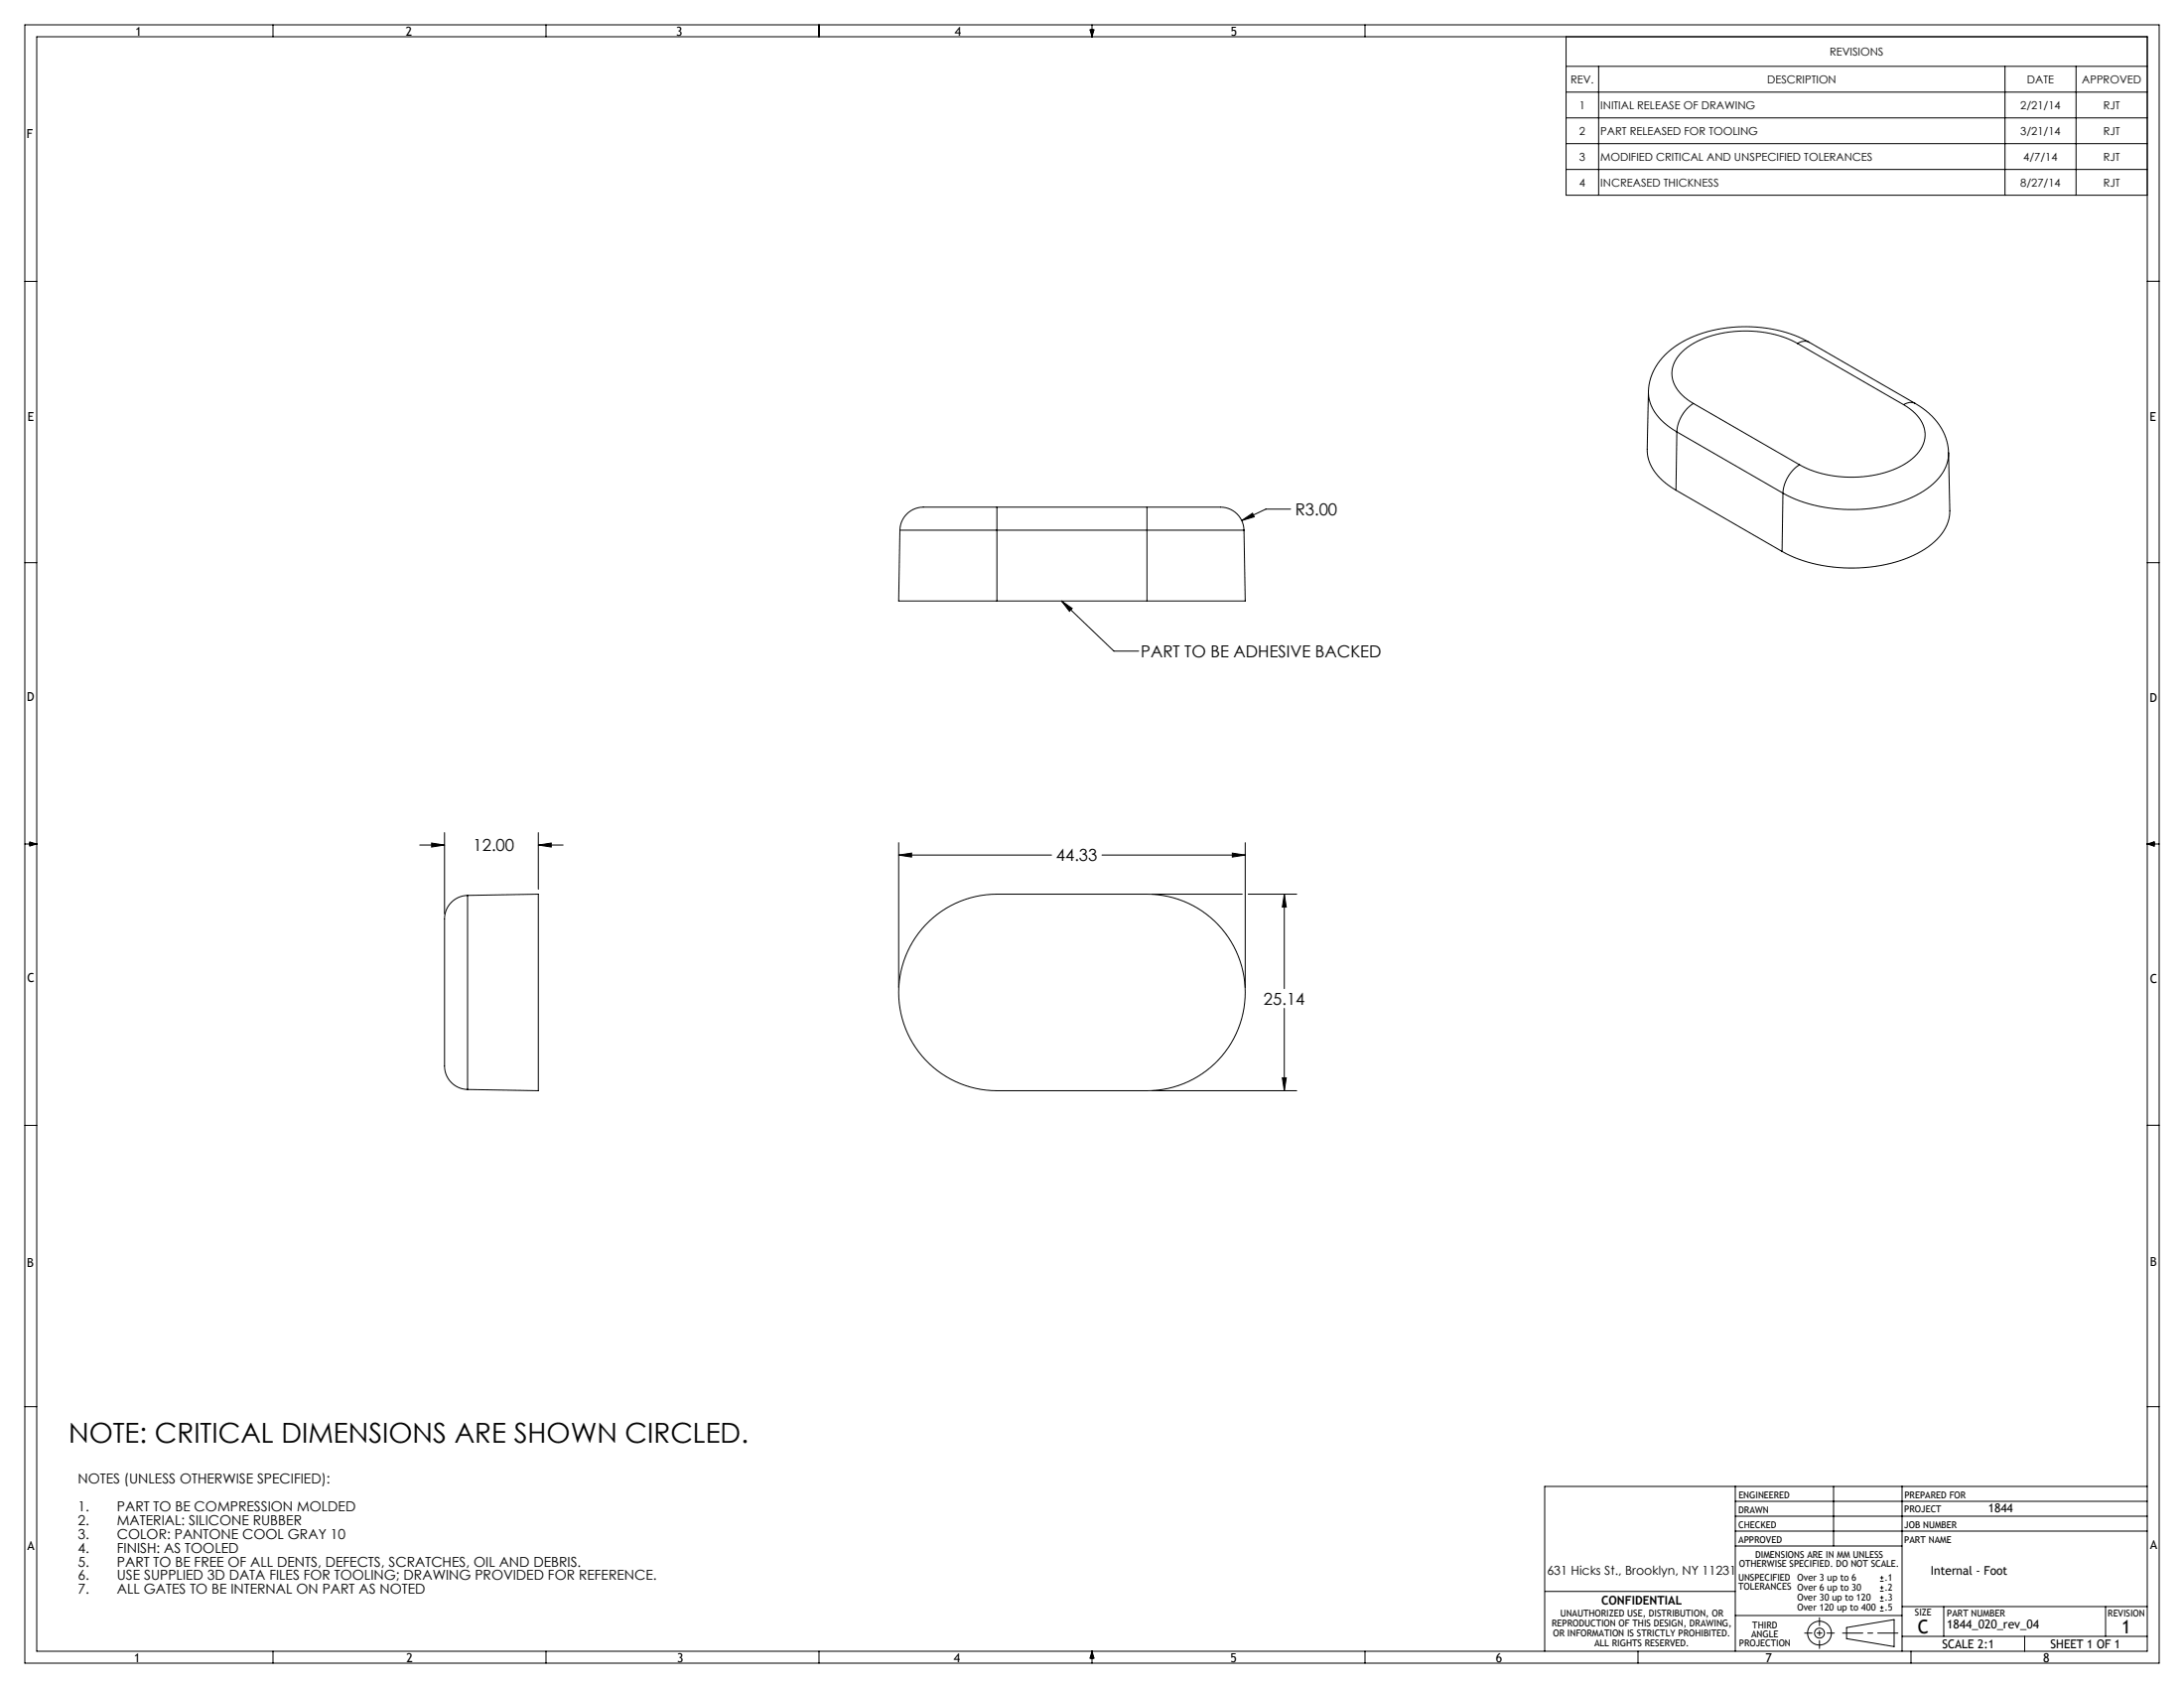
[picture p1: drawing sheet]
<svg xmlns="http://www.w3.org/2000/svg" width="559mm" height="432mm" viewBox="0 0 559 432" stroke-linecap="round" stroke-linejoin="round" font-family="sans-serif">
<g fill="none" stroke="#000" stroke-width=".25">
<path d="M6.3 6.4h546.1v419h-546.1zM9.4 9.4h540v413h-540zM69.8 6.4v3M139.7 6.4v3M209.5 6.4v3M278.9 7.6h1l-.5 1.8zM279.1 7.6l.3 1.8M279.4 6.4v3M279.7 7.6l-.3 1.8M349.2 6.4v3M400.7 9.4v40.5h148.7M400.7 17h148.7"/>
<path d="M409 17v32.9M513 17v32.9M531.2 17v32.9M400.7 30.2h148.7M400.7 36.8h148.7M400.7 23.6h148.7M400.7 43.3h148.7M6.3 72h3.1M549.4 72h3M459.9 87.8a29.1 29.1 0 0 0-27.4 .5 8.6 8.6 0 0 0-4.6 8.3 9.9 9.9 0 0 0 5.4 6.6M459.9 87.8l27.1 15.7M462.9 87.6a35.2 35.2 0 0 0-33.4 .4 14.7 14.7 0 0 0-7.7 12.7 12 12 0 0 0 6.3 9.2l.9 .6"/>
<path d="M462.9 87.6a2.93 2.93 0 0 0-3 .2M462.9 87.6l27.1 15.6M421.8 100.2l-.3 14.8a11.3 11.3 0 0 0 5.5 9.2l1.8 1.2M429 110.5l27.2 15.7M429 110.5l-.2 14.9M433.3 103.2a9.4 9.4 0 0 0-4.3 7.3M433.3 103.2l27.1 15.7M460.4 118.9a9.4 9.4 0 0 0-4.2 7.3M487 103.5a9.3 9.3 0 0 1 5.6 8 9.6 9.6 0 0 1-5.6 7.4 29.4 29.4 0 0 1-26.6 0M490 103.2a15.3 15.3 0 0 1 8.6 12.6M490 103.2a2.93 2.93 0 0 0-3 .3M498.6 115.8l.3 14.8a11.3 11.3 0 0 1-5.6 9.3 35.9 35.9 0 0 1-23 5.3 34.6 34.6 0 0 1-14.3-4.1"/>
<path d="M498.6 115.8a11.1 11.1 0 0 1-5.5 9.2 35.4 35.4 0 0 1-22.7 5.2 34.2 34.2 0 0 1-14.2-4M230.3 135.6l-.4 18.1h25.2M230.3 135.6h24.8M255.1 129.7h-12.9a34.8 34.8 0 0 0-7.9 .4 6 6 0 0 0-4 5.5M255.1 129.7v5.9M255.1 135.6v18.1M255.1 135.6h38.4M255.1 129.7h38.4M293.5 129.7h12.8a34.8 34.8 0 0 1 7.9 .4 6 6 0 0 1 4.1 5.5M293.5 129.7v5.9M293.5 135.6h24.8M293.5 135.6v18.1"/>
<path d="M317.7 133.2l2.8-1.9 .4 .9zM318.3 135.6l.3 18.1h-25.1M330.2 130.2h-6.3l-6.2 3M428.8 125.4l27.2 15.7M456.2 126.2l-.2 14.9M6.3 143.9h3.1M255.1 153.7h38.4M271.6 153.7l13.4 12.9h6.4M271.6 153.7l2.7 1.9-.7 .8zM549.4 143.9h3M6.3 215.9h3.1M7.6 215.4l1.8 .5-1.8 .5z"/>
<path d="M7.6 215.6l1.8 .3M9.4 215.9l-1.8 .3M107.4 216.2h6.3M110.4 215.7l3.3 .5-3.3 .5zM113.7 213v20.8M137.7 216.2l3.3-.5v1zM137.7 213v14.5M137.7 216.2h6.4M229.9 218.7l3.3-.5v1zM229.9 215.6v37M229.9 218.7h39.2M282 218.7h36.6"/>
<path d="M315.3 218.2l3.3 .5-3.3 .5zM318.6 215.6v37M549.4 215.9h3M549.4 215.9l1.8 .3M549.4 215.9l1.8-.6v1.2zM551.2 215.6l-1.8 .3M119.6 229l18.1-.3v50.3l-18.1-.3M119.6 229v49.7M119.6 229a6.3 6.3 0 0 0-5.9 7.4v30.4a34.8 34.8 0 0 0 .4 7.9 6 6 0 0 0 5.5 4M237.8 235.6a25.1 25.1 0 0 1 17.3-6.9h38.4a25.1 25.1 0 0 1 25.1 25.2 25.1 25.1 0 0 1-25.1 25.1h-38.4a25.1 25.1 0 0 1-23.4-15.8 25.1 25.1 0 0 1 6.1-27.6zM294.7 228.7h23.1M319.4 228.7h12.4"/>
<path d="M328.6 228.7l.5 3.3h-1zM328.6 228.7v24.2M328.6 257.9v21.1M294.7 279h37.1M328.1 275.7h1l-.5 3.3zM6.3 287.9h3.1M549.4 287.9h3M6.3 359.8h3.1M549.4 359.8h3M444 384h105.4M444 387.9h105.4M444 380.2v42.2"/>
<path d="M444 395.5h42.7M444 391.7h105.4M469.1 380.2v15.3M486.7 380.2v42.2M549.4 380.2h-154.2v42.2M395.3 407.1h48.7M444 413.3h42.7M472.5 416.3l12.1-2v6.9l-12.1-2zM481 404.5h.9M481 403.6h.9M481 407h.9M481 406.1h.9"/>
<path d="M481 409.6h.9M481 408.7h.9M481 412.1h.9M481 411.2h.9M481.5 403.2v.8M481.5 405.7v.9M481.5 408.2v.9M481.5 410.8v.9M486.7 418.6h62.7M486.7 411h62.7M497.3 411v7.6M518 418.6v3.8"/>
<path d="M538.7 411v7.6M69.8 422.4v3M139.7 422.4v3M209.5 422.4v3M279.4 422.4v3M279.4 422.4l.5 1.8h-1zM279.4 422.4l.3 1.8M279.4 422.4l-.3 1.8M349.2 422.4v3M419.1 422.4v3M488.9 422.4v3"/>
<circle cx="465.5" cy="417.8" r="1.27"/>
<circle cx="465.5" cy="417.8" r="3"/>
</g>
<path d="M461.7 417.8h7.6" fill="none" stroke="#000" stroke-width=".25" stroke-dasharray="15.2 1.3 1.3 1.3" stroke-dashoffset="13.3"/>
<path d="M465.5 413.8v7.9" fill="none" stroke="#000" stroke-width=".25" stroke-dasharray="15.2 1.3 1.3 1.3" stroke-dashoffset="13.2"/>
<path d="M471.4 417.8h14.2" fill="none" stroke="#000" stroke-width=".25" stroke-dasharray="15.2 1.3 1.3 1.3" stroke-dashoffset="10.1"/>
<g fill="#000">
<path d="M271.6 153.7l2.7 1.9-.7 .8z"/>
<path d="M229.9 218.7l3.3-.5v1zM315.3 218.2l3.3 .5-3.3 .5zM328.6 228.7l.5 3.3h-1zM328.1 275.7h1l-.5 3.3zM317.7 133.2l3.2-1-.4-.9zM110.4 215.7l3.3 .5-3.3 .5zM137.7 216.2l3.3-.5v1z"/>
</g>
<text font-size="7.1" x="17.6" y="369.1">NOTE: CRITICAL DIMENSIONS ARE SHOWN CIRCLED.</text>
<g font-size="4.8">
<text x="490.7" y="417.9">C</text>
<text x="542.9" y="417.9">1</text>
</g>
<g font-size="4.2">
<text x="331.4" y="131.8">R3.00</text>
<text x="291.9" y="168.2">PART TO BE ADHESIVE BACKED</text>
<text x="121" y="217.8">12.00</text>
<text x="270.2" y="220.3">44.33</text>
<text x="323.3" y="257">25.14</text>
</g>
<g font-size="3.5">
<text x="19.9" y="379.5">NOTES (UNLESS OTHERWISE SPECIFIED):</text>
<text x="19.9" y="386.6">1.</text>
<text x="29.9" y="386.6">PART TO BE COMPRESSION MOLDED</text>
<text x="19.9" y="390.1">2.</text>
<text x="19.9" y="393.6">3.</text>
<text x="29.9" y="390.1">MATERIAL: SILICONE RUBBER</text>
<text x="29.9" y="393.6">COLOR: PANTONE COOL GRAY 10</text>
<text x="19.9" y="397.2">4.</text>
<text x="19.9" y="400.7">5.</text>
<text x="29.9" y="397.2">FINISH: AS TOOLED</text>
<text x="29.9" y="400.7">PART TO BE FREE OF ALL DENTS, DEFECTS, SCRATCHES, OIL AND DEBRIS.</text>
<text x="19.9" y="404.2">6.</text>
<text x="19.9" y="407.8">7.</text>
<text x="29.9" y="404.2">USE SUPPLIED 3D DATA FILES FOR TOOLING; DRAWING PROVIDED FOR REFERENCE.</text>
<text x="29.9" y="407.8">ALL GATES TO BE INTERNAL ON PART AS NOTED</text>
</g>
<g font-size="3.2">
<text x="34.6" y="9.1">1</text>
<text x="103.8" y="9.1">2</text>
<text x="173" y="9">3</text>
<text x="244.3" y="9.2">4</text>
<text x="314.9" y="9.1">5</text>
<text x="6.8" y="35.2">F</text>
<text x="7" y="107.6">E</text>
<text x="550" y="107.6">E</text>
<text x="6.9" y="179.3">D</text>
<text x="550" y="179.5">D</text>
<text x="7" y="251.3">C</text>
<text x="550.1" y="251.5">C</text>
<text x="550.1" y="324">B</text>
<text x="6.9" y="324">B</text>
<text x="7" y="396.4">A</text>
<text x="550.2" y="396.3">A</text>
<text x="395.8" y="402.8">631 Hicks St., Brooklyn, NY 11231</text>
<text x="34.4" y="425.2">1</text>
<text x="104" y="425.2">2</text>
<text x="173.3" y="425.2">3</text>
<text x="244" y="425.2">4</text>
<text x="314.9" y="425.2">5</text>
<text x="382.7" y="425.2">6</text>
<text x="451.8" y="425.2">7</text>
<text x="522.8" y="425.2">8</text>
</g>
<g font-size="3.1">
<text x="508.7" y="386.9">1844</text>
<text x="494" y="402.7">Internal - Foot</text>
<text x="409.7" y="410.5">CONFIDENTIAL</text>
<text x="498.1" y="416.6">1844_020_rev_04</text>
<text x="496.9" y="421.7">SCALE 2:1</text>
<text x="524.6" y="421.7">SHEET 1 OF 1</text>
</g>
<g font-size="2.8">
<text x="468.1" y="14.2">REVISIONS</text>
<text x="401.9" y="21.3">REV.</text>
<text x="452.2" y="21.3">DESCRIPTION</text>
<text x="518.6" y="21.3">DATE</text>
<text x="532.7" y="21.3">APPROVED</text>
<text x="404.1" y="27.9">1</text>
<text x="409.5" y="27.9">INITIAL RELEASE OF DRAWING</text>
<text x="516.9" y="27.9">2/21/14</text>
<text x="538.2" y="27.9">RJT</text>
<text x="404.1" y="34.5">2</text>
<text x="409.5" y="34.5">PART RELEASED FOR TOOLING</text>
<text x="516.9" y="34.5">3/21/14</text>
<text x="538.2" y="34.5">RJT</text>
<text x="404.1" y="41.1">3</text>
<text x="409.5" y="41.1">MODIFIED CRITICAL AND UNSPECIFIED TOLERANCES</text>
<text x="517.7" y="41.1">4/7/14</text>
<text x="538.2" y="41.1">RJT</text>
<text x="404.1" y="47.7">4</text>
<text x="409.5" y="47.7">INCREASED THICKNESS</text>
<text x="516.9" y="47.7">8/27/14</text>
<text x="538.2" y="47.7">RJT</text>
</g>
<g font-size="2.4">
<text x="444.8" y="383.2">ENGINEERED</text>
<text x="487.3" y="383.2">PREPARED FOR</text>
<text x="444.8" y="387">DRAWN</text>
<text x="487.3" y="386.9">PROJECT</text>
<text x="444.8" y="394.6">APPROVED</text>
<text x="444.8" y="390.8">CHECKED</text>
<text x="487.2" y="394.6">PART NAME</text>
<text x="487.2" y="390.8">JOB NUMBER</text>
<text x="444.9" y="400.9">OTHERWISE SPECIFIED. DO NOT SCALE.</text>
<text x="449.1" y="398.6">DIMENSIONS ARE IN MM UNLESS</text>
<text x="444.8" y="404.4">UNSPECIFIED</text>
<text x="444.8" y="406.7">TOLERANCES Over 6 up to 30</text>
<text x="459.9" y="404.5">Over 3 up to 6</text>
<text x="482.2" y="404.5">.1</text>
<text x="482.2" y="407">.2</text>
<text x="399.2" y="413.6">UNAUTHORIZED USE, DISTRIBUTION, OR</text>
<text x="459.9" y="409.6">Over 30 up to 120</text>
<text x="459.9" y="412.1">Over 120 up to 400</text>
<text x="482.2" y="409.6">.3</text>
<text x="482.2" y="412.1">.5</text>
<text x="490" y="413.4">SIZE</text>
<text x="498.1" y="413.4">PART NUMBER</text>
<text x="539.3" y="413.4">REVISION</text>
<text x="397.1" y="416.1">REPRODUCTION OF THIS DESIGN, DRAWING,</text>
<text x="397.4" y="418.7">OR INFORMATION IS STRICTLY PROHIBITED.</text>
<text x="448.1" y="418.9">ANGLE</text>
<text x="448.4" y="416.6">THIRD</text>
<text x="408" y="421.2">ALL RIGHTS RESERVED.</text>
<text x="445" y="421.2">PROJECTION</text>
</g>
</svg>
